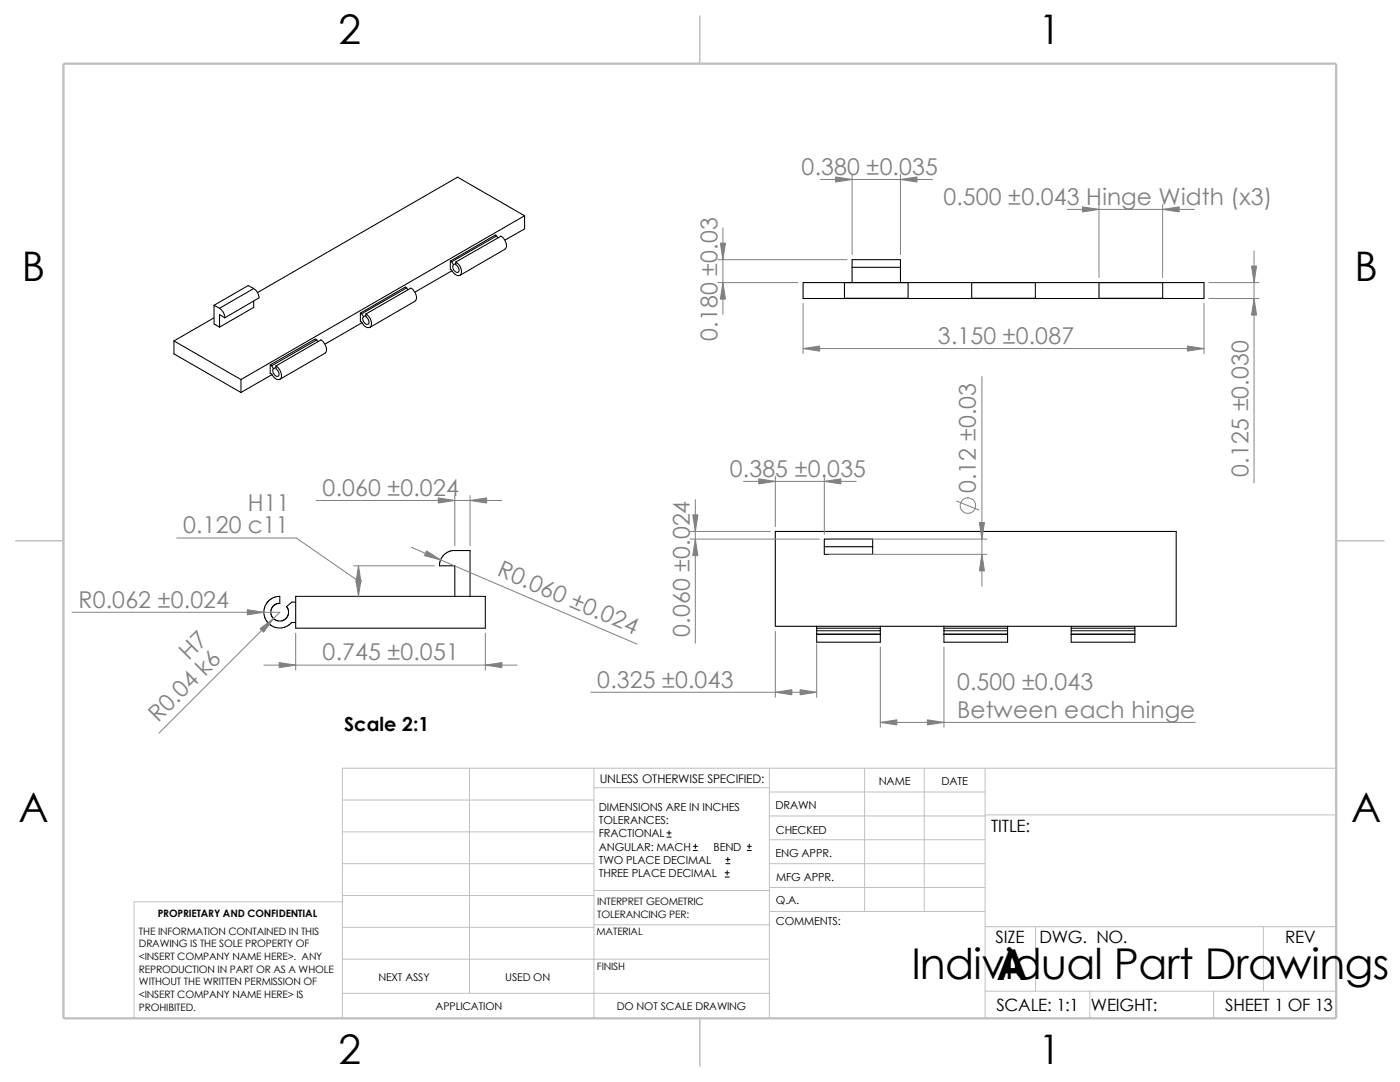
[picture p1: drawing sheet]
<svg xmlns="http://www.w3.org/2000/svg" width="279mm" height="216mm" viewBox="0 0 279 216" stroke-linecap="round" stroke-linejoin="round" font-family="sans-serif">
<g fill="none" stroke="#c0c0c0" stroke-width=".2">
<path d="M68.3 159.6h50.2M93.7 153.3v44.9M118.5 157.2h35M118.5 153.3v49.9M153.5 158h43.1M153.5 153.3v49.9M172.6 153.3v28.6M184.4 153.3v28.6M196.6 153.3v49.9M266.7 153.3h-198.4v49.9M68.3 166h50.2M68.3 172.3h50.2"/>
<path d="M68.3 180h-41.5v23.2M68.3 178.7h50.2M118.5 177.7h35.1M153.5 172.3h43.1M153.5 162.8h43.1M153.5 167.6h43.1M153.5 177.1h43.1M196.6 162.6h70.1M68.3 191.4h85.2M68.3 185h50.2M68.3 198.2h85.2M118.5 184.5h35.1"/>
<path d="M153.6 181.9h43M196.6 184.9h70.1M196.6 197.8h70.1M206.7 184.9v12.9M217.5 197.8v5.4M242.2 197.8v5.4M252.1 184.9v12.9"/>
</g>
<path d="M139.7 3.2v9.5M3.1 107.9h9.6M266.7 107.9h9.5M139.7 203.2v9.5" fill="none" stroke="#c0c0c0" stroke-width=".21"/>
<path d="M12.7 12.7h254v190.5h-254z" fill="none" stroke="#c0c0c0" stroke-width=".47"/>
<g fill="none" stroke="#000" stroke-width=".21">
<path d="M50.6 57.6l-6.8 3.9M50.6 57.6l-1.1-.6-6.8 3.9M50.6 57.6a2.3 2.3 0 0 1 1.1 1.8l-6.8 4M81.2 57.4l-.3-.1-9 5.2M81.2 57.4l-9 5.2M81.2 57.4l.2 .4M89.9 52.1v1.7l.2 .1a1.49 1.49 0 0 0 1.7 1 1.97 1.97 0 0 0-.8-2.6M89.9 52.1l.2 .1M90.1 52.2l.4 .6M90.2 54l-7.4 4.3M91 52.3v.5a.9 .9 0 0 1 .3 1.6 1.04 1.04 0 0 1-.8-1.6M91 52.3l9-5.2a2.12 2.12 0 0 1 .9 2.5l-9.1 5.3"/>
<path d="M91 52.5l-.5 .3M99.1 47.1l-.3-.2-8.9 5.2M99.1 47.1l-9 5.1M99.1 47.1l.3 .4M104.7 43.1l-56.6 32.6M104.7 43.1v2.6l-3.9 2.2M104.7 43.1l-13.4-7.8-39.9 23.1M160.3 56.4h80v3.2h-80zM168.5 56.4v3.1h12.7v-3.1M170.1 53.3v-1.5h9.6v1.5M170.1 53.3h9.6M170.1 53.3v3.1"/>
<path d="M179.7 53.3v3.1M193.9 56.4v3.1h12.7v-3.1M219.3 56.4v3.1h12.7v-3.1M34.7 68l13.4 7.7M34.7 68v2.6l13.4 7.7M42.7 63.4l-8 4.6M42.7 60.9v3.7l1.1 .7M42.7 60.9l1.1 .6M43.8 61.5a2.29 2.29 0 0 1 1.1 1.9M44.9 63.4l-1.1-.6v2.5M48.1 75.7v2.6M50.6 60.1v1.2l-6.8 4"/>
<path d="M53.9 72.8v1.7l.3 .1a1.43 1.43 0 0 0 1.7 1 1.97 1.97 0 0 0-.8-2.6M53.9 72.8l.3 .2M54.2 73l.4 .6M54.3 74.8l-6.2 3.5M55.1 73v.6a.95 .95 0 0 1 .3 1.5 1.11 1.11 0 0 1-.8-1.5M55.1 73l9-5.2a1.97 1.97 0 0 1 .8 2.6l-9.1 5.3M55.1 73.3l-.5 .3M63.2 67.8l-.3-.2-9 5.2M63.2 67.8l-9 5.2M63.2 67.8l.3 .4M71.9 62.5v1.6l.3 .2a1.43 1.43 0 0 0 1.7 1 1.97 1.97 0 0 0-.9-2.6M71.9 62.5l.3 .1"/>
<path d="M72.2 62.6l.4 .6M72.3 64.4l-7.4 4.3M73 62.7l9-5.2a1.88 1.88 0 0 1 .8 2.6l-9 5.2M73 62.7v.5a.95 .95 0 0 1 .4 1.5 1.07 1.07 0 0 1-.8-1.5M73 62.9l-.4 .3M55.8 119h-.6l-.8 .3-.8 .6-.6 .8-.3 .8v1l.4 1.3 1 1 1.4 .5 1.3-.1 .9-.5 .5-.5h.8M55.8 119v1.4h-.5l-.5 .3-.5 .5-.2 .6v.7l.2 .6 .3 .4 .6 .3 1 .1 .9-.5 .5-.9-.1-.9-.3-.6 1.1-.9h.7M59 119h37.9v6.3h-37.9zM90.8 119v-6.1h-3.1l.1-1 .6-1 .8-.7 1.1-.3h3.5v9.1M154.7 106h80v19h-80zM164.5 109.1h9.7M164.5 109.1v-1.5h9.7v1.5"/>
<path d="M164.5 109.1v1.5h9.7v-1.5M163 125.9v.6M163 125.3h12.7M163 126.6h12.7M163 126.5h12.7M163 125v.9M163 126.5v.1M163 125.9h12.7M163 126.6v1.5h12.7v-1.5M175.7 125.9v.6M175.7 125v.9M175.7 126.5v.1"/>
<path d="M188.4 125.9v.6M188.4 125.3h12.7M188.4 126.6h12.7M188.4 126.5h12.7M188.4 125v.9M188.4 126.5v.1M188.4 125.9h12.7M188.4 126.6v1.5h12.7v-1.5M201.1 125.9v.6M201.1 125v.9M201.1 126.5v.1M213.8 126.6v1.5h12.7v-1.5"/>
<path d="M213.8 125.9v.6M213.8 125.3h12.7M213.8 126.6h12.7M213.8 126.5h12.7M213.8 125v.9M213.8 126.5v.1M213.8 125.9h12.7M226.5 125.9v.6M226.5 125v.9M226.5 126.5v.1"/>
</g>
<g fill="none" stroke="#000" stroke-width=".2">
<path d="M133.1 167h.8M133.1 166.2h.8M133.5 165.8v.8M138.3 169.7h.9M138.3 168.9h.9M138.8 168.4v.9M144.7 175h.8M144.7 174.2h.8M144.9 172.3h.8M144.9 171.5h.8M145.1 173.7v.9M145.2 171.1v.8"/>
<path d="M149.1 169.7h.8M149.1 168.9h.8M149.5 168.4v.9"/>
</g>
<g fill="none" stroke="#808080" stroke-width=".2">
<path d="M163.7 35.8h22.4M170.1 34.8v16M179.7 34.8v16M143.3 56.4h16M143.3 51.8h25.7M144.3 45.5v17.2M213 41.8h25.4M219.3 40.8v14.6M232 40.8v14.6M241.3 56.4h9.9M241.3 59.6h9.9M250.3 50v46.4"/>
<path d="M160.3 69.6h80M160.3 60.5v10.1M196 75.1v41.9M240.3 60.5v10.1M63.1 99.9h37.1M90.8 98.9v10M93.8 98.9v10M138.8 99.7v28.7M148.4 96.1h22.5M154.7 95v10.1M164.5 95v11.6M190.9 100l4.5 1.8"/>
<path d="M35.3 107.4h23.8l12.4 8.6M70.6 112.9h16.1M71.5 112.9v6.1M82.1 109.2l45 19.3M137.8 107.6h25.7M137.8 106h16M165.5 107.6h31.4M165.5 110.6h31.4M14.4 122.2h41.4l-24.1 24.1M52.7 132.7h50.5M59 126.4v7.3M96.9 126.4v7.3"/>
<path d="M117.9 138.1h45.1M154.7 126v13.1M163 128.4v10.7M175.7 129.1v16M188.4 129.1v16M175.7 144.1h62.8"/>
<circle cx="193.2" cy="100.9" r="1.57"/>
</g>
<g fill="#808080" stroke="#808080" stroke-width=".2">
<path d="M87.5 99.4l3.3 .5-3.3 .5z"/>
<path d="M51.9 125.4l2.7-2-2 2.8z"/>
<path d="M96.9 132.7l3.3-.5v1z"/>
<path d="M55.7 132.2l3.3 .5-3.3 .5z"/>
<path d="M93.8 99.9l3.3-.5v1z"/>
<path d="M85.1 109.9l2.8 1.8-3.2-.8z"/>
<path d="M49.4 121.7l3.3 .5-3.3 .5z"/>
<path d="M71 115.7h1.1l-.6 3.3z"/>
<path d="M71.5 112.9l.6 3.3h-1.1z"/>
<path d="M164.5 96.1l3.3-.6v1.1z"/>
<path d="M151.4 95.5l3.3 .6-3.3 .5z"/>
<path d="M154.7 138.1l3.3-.5v1z"/>
<path d="M159.7 137.6l3.3 .5-3.3 .5z"/>
<path d="M185.1 143.6l3.3 .5-3.3 .6z"/>
<path d="M175.7 144.1l3.3-.5v1.1z"/>
<path d="M195.5 104.3h1l-.5 3.3z"/>
<path d="M196 110.6l.5 3.3h-1z"/>
<path d="M138.8 107.6l.5 3.3h-1z"/>
<path d="M138.3 102.7h1l-.5 3.3z"/>
<path d="M249.8 53.1h1l-.5 3.3z"/>
<path d="M250.3 59.6l.5 3.3h-1z"/>
<path d="M143.8 48.5h1l-.5 3.3z"/>
<path d="M144.3 56.4l.5 3.3h-1z"/>
<path d="M237 69l3.3 .6-3.3 .5z"/>
<path d="M160.3 69.6l3.3-.6v1.1z"/>
<path d="M166.8 35.3l3.3 .5-3.3 .5z"/>
<path d="M179.7 35.8l3.3-.5v1z"/>
<path d="M216 41.3l3.3 .5-3.3 .5z"/>
<path d="M232 41.8l3.3-.5v1z"/>
</g>
<g font-size="8.5">
<text x="181.9" y="195.3">Individual Part Drawings</text>
<text x="198.8" y="195.5">A</text>
</g>
<g font-size="8.1">
<text x="67.6" y="8.8">2</text>
<text x="207.3" y="8.8">1</text>
<text x="4.4" y="56.1">B</text>
<text x="270.3" y="56.1">B</text>
<text x="3.7" y="164.1">A</text>
<text x="269.6" y="164.1">A</text>
<text x="67.6" y="212.3">2</text>
<text x="207.3" y="212.3">1</text>
</g>
<g font-size="4.6" fill="#808080">
<text x="160" y="34.9">0.380 ±0.035</text>
<text x="188.3" y="40.9">0.500 ±0.043 Hinge Width (x3)</text>
<text x="143.2" y="68" transform="rotate(-90 143.2 68)">0.180 ±0.03</text>
<text x="187.2" y="68.6">3.150 ±0.087</text>
<text x="145.6" y="95.1">0.385 ±0.035</text>
<text x="249.2" y="95.1" transform="rotate(-90 249.2 95.1)">0.125 ±0.030</text>
<text x="49.5" y="101.9">H11</text>
<text x="64.4" y="98.9">0.060 ±0.024</text>
<text x="194.8" y="98.4" transform="rotate(-90 194.8 98.4)">0.12 ±0.03</text>
<text x="36.5" y="106.3">0.120 c11</text>
<text x="99" y="114.8" transform="rotate(23 99 114.8)">R0.060 ±0.024</text>
<text x="15.7" y="121.3">R0.062 ±0.024</text>
<text x="37.7" y="131.9" transform="rotate(-45 37.7 131.9)">H7</text>
<text x="64.4" y="131.8">0.745 ±0.051</text>
<text x="137.7" y="127.1" transform="rotate(-90 137.7 127.1)">0.060 ±0.024</text>
<text x="119.2" y="137.2">0.325 ±0.043</text>
<text x="191" y="137.7">0.500 ±0.043</text>
<text x="191" y="143.2">Between each hinge</text>
<text x="31.6" y="144.3" transform="rotate(-45 31.6 144.3)">R0.04 k6</text>
</g>
<text font-size="3.9" x="68.7" y="145.8">Scale 2:1</text>
<g font-size="3.4">
<text x="197.8" y="166">TITLE:</text>
<text x="198.7" y="188.1">SIZE</text>
<text x="207.5" y="188.1">DWG. NO.</text>
<text x="256.5" y="188.2">REV</text>
<text x="198.8" y="201.7">SCALE: 1:1</text>
<text x="217.7" y="201.8">WEIGHT:</text>
<text x="244.5" y="201.7">SHEET 1 OF 13</text>
</g>
<text font-size="2.4" x="119.7" y="156.2">UNLESS OTHERWISE SPECIFIED:</text>
<g font-size="2.2">
<text x="119.5" y="161.8">DIMENSIONS ARE IN INCHES</text>
<text x="154.8" y="161.5">DRAWN</text>
<text x="175.4" y="156.7">NAME</text>
<text x="187.9" y="156.7">DATE</text>
<text x="119.5" y="164.4">TOLERANCES:</text>
<text x="119.5" y="167.1">FRACTIONAL</text>
<text x="154.8" y="166.3">CHECKED</text>
<text x="119.5" y="172.4">TWO PLACE DECIMAL</text>
<text x="119.5" y="169.8">ANGULAR: MACH</text>
<text x="142.4" y="169.8">BEND</text>
<text x="154.8" y="171">ENG APPR.</text>
<text x="119.5" y="175">THREE PLACE DECIMAL</text>
<text x="154.9" y="175.7">MFG APPR.</text>
<text x="154.9" y="184.7">COMMENTS:</text>
<text x="154.9" y="180.5">Q.A.</text>
</g>
<g font-size="2.1">
<text x="75.5" y="195.7">NEXT ASSY</text>
<text x="100.8" y="195.7">USED ON</text>
<text x="86.9" y="201.5">APPLICATION</text>
<text x="123.1" y="201.6">DO NOT SCALE DRAWING</text>
</g>
<g font-size="2">
<text x="31.5" y="183">PROPRIETARY AND CONFIDENTIAL</text>
<text x="119.2" y="183.1">TOLERANCING PER:</text>
<text x="119.2" y="180.6">INTERPRET GEOMETRIC</text>
<text x="27.7" y="186.5">THE INFORMATION CONTAINED IN THIS</text>
<text x="27.7" y="189.1">DRAWING IS THE SOLE PROPERTY OF</text>
<text x="27.7" y="191.6">&lt;INSERT COMPANY NAME HERE&gt;. ANY</text>
<text x="119" y="186.6">MATERIAL</text>
<text x="27.7" y="194.1">REPRODUCTION IN PART OR AS A WHOLE</text>
<text x="27.7" y="196.6">WITHOUT THE WRITTEN PERMISSION OF</text>
<text x="119.1" y="193.5">FINISH</text>
<text x="27.7" y="199.1">&lt;INSERT COMPANY NAME HERE&gt; IS</text>
<text x="27.7" y="201.7">PROHIBITED.</text>
</g>
</svg>
